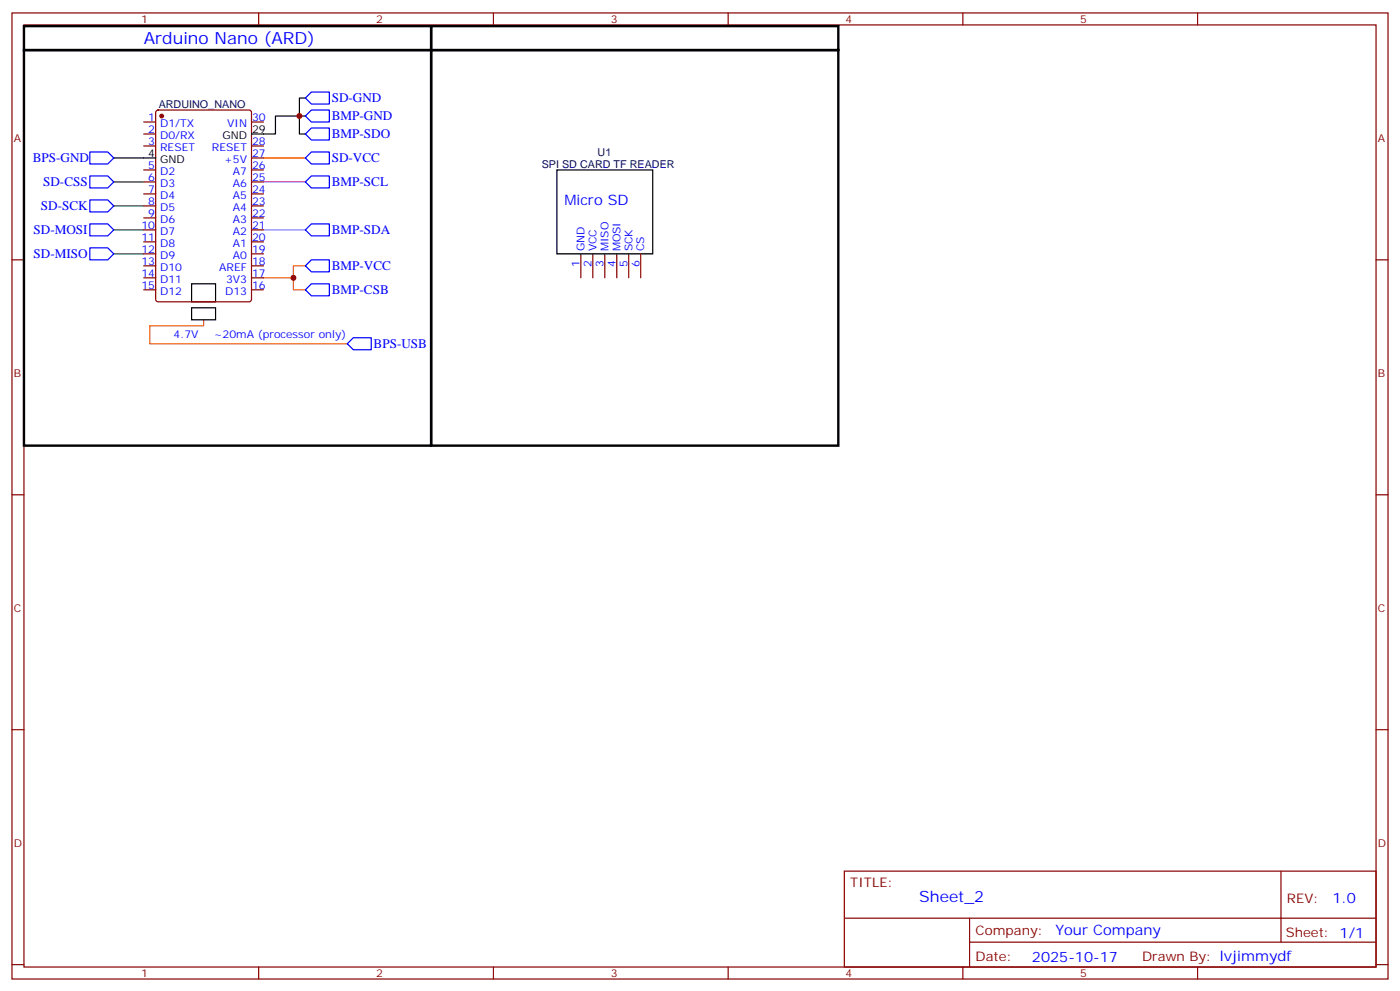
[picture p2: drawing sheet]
<svg xmlns="http://www.w3.org/2000/svg" width="412mm" height="292mm" viewBox="0 0 412 292" stroke-linecap="round" stroke-linejoin="round" font-family="sans-serif">
<g fill="none" stroke="#870000" stroke-width=".35">
<path d="M3.5 3.8h405.4v284.3h-405.4zM7.1 7.3h398.2v277.3h-398.2zM76.2 3.8v3.5M145.3 3.8v3.5M214.5 3.8v3.5M283.6 3.8v3.5M352.8 3.8v3.5M42.3 35.9h3.6M42.3 39.4h3.6M46.1 32.6l.5-.2h26.8l.6 .4 .1 55.3-.5 .7h-27l-.7-.4v-55.3zM74.1 35.9h3.5M42.3 43h3.6"/>
<path d="M42.3 50h3.6M42.3 53.6h3.6M42.3 57.1h3.6M74.1 43h3.5M74.1 50h3.5M74.1 53.6h3.5M74.1 57.1h3.5M74.1 46.5h3.5M3.5 76.5h3.6M42.3 60.6h3.6M42.3 64.1h3.6M42.3 67.7h3.6"/>
<path d="M42.3 71.2h3.6M42.3 74.7h3.6M42.3 78.2h3.6M74.1 60.6h3.5M74.1 64.1h3.5M74.1 67.7h3.5M74.1 71.2h3.5M74.1 74.7h3.5M74.1 78.2h3.5M171.1 74.7v7.1M174.6 74.7v7.1M178.2 74.7v7.1"/>
<path d="M181.7 74.7v7.1M185.2 74.7v7.1M188.7 74.7v7.1M405.3 76.5h3.6M42.3 81.8h3.6M42.3 85.3h3.6M74.1 81.8h3.5M74.1 85.3h3.5M3.5 145.6h3.6M405.3 145.6h3.6M3.5 214.8h3.6M405.3 214.8h3.6"/>
<path d="M248.7 256.4h156.6v28.2h-156.6zM377.3 256.4v20.9M248.7 270.2h156.5M285.6 277.3h119.6M285.6 270.2v14.2M3.5 283.9h3.6M76.2 284.6v3.5M145.3 284.6v3.5M214.5 284.6v3.5M283.6 284.6v3.5M352.8 284.6v3.5M405.3 283.9h3.6"/>
</g>
<path d="M7.1 7.7h119.9v7h-119.9zM7.1 14.7h119.9v116.5h-119.9zM127 7.7h119.9v7h-119.9zM127 14.7h119.9v116.5h-119.9z" fill="none" stroke="#000" stroke-width=".71"/>
<path d="M33.5 53.6h8.8M33.5 74.7h8.8M33.5 67.7h8.8M33.5 60.6h8.8" fill="none" stroke="#008700" stroke-width=".35"/>
<g fill="none" stroke="#00f" stroke-width=".35">
<path d="M90 39.4l1.7-1.7h5.3v3.5h-5.3zM90 34.1l1.7-1.7h5.3v3.5h-5.3zM91.7 27.1h5.3v3.5h-5.3l-1.7-1.7zM26.5 58.8h5.2l1.8 1.8-1.8 1.8h-5.2zM26.5 51.8h5.2l1.8 1.8-1.8 1.7h-5.2zM26.5 44.7h5.2l1.8 1.8-1.8 1.8h-5.2zM90 46.5l1.7-1.8h5.3v3.6h-5.3zM90 53.6l1.7-1.8h5.3v3.5h-5.3zM26.5 73h5.2l1.8 1.7-1.8 1.8h-5.2zM26.5 65.9h5.2l1.8 1.8-1.8 1.7h-5.2zM90 67.7l1.7-1.8h5.3v3.5h-5.3zM90 78.2l1.7-1.7h5.3v3.5h-5.3z"/>
<path d="M90 85.3l1.7-1.8h5.3v3.6h-5.3zM102.3 101.2l1.8-1.8h5.3v3.5h-5.3z"/>
</g>
<path d="M77.6 46.5h12.4M90 78.2h-3.6v3.6M60 94.1v1.8h-15.9v5.3h58.2M77.6 81.8h8.8M86.4 81.8v3.5h3.6" fill="none" stroke="#f60" stroke-width=".35"/>
<path d="M90 34.1h-8.9v5.3h-7M90 28.9h-1.8v10.5h1.8M33.5 46.5h12.4M164 50h28.3v24.7h-28.3zM56.4 90.6h7.1v3.5h-7.1zM56.4 83.5h7.1v5.3h-7.1z" fill="none" stroke="#000" stroke-width=".35"/>
<path d="M77.6 67.7h12.4" fill="none" stroke="#96f" stroke-width=".35"/>
<path d="M77.6 53.6h12.4" fill="none" stroke="#f0f" stroke-width=".35"/>
<circle cx="47.6" cy="34.1" r=".53" fill="#870000" stroke="#870000" stroke-width=".35"/>
<g fill="#c00">
<circle cx="86.4" cy="81.8" r=".88"/>
<circle cx="88.2" cy="34.1" r=".88"/>
</g>
<text font-size="4.9" fill="#00f" x="42.3" y="13">Arduino Nano (ARD)</text>
<text font-size="4.6" fill="#00f" x="270.8" y="265.4">Sheet_2</text>
<g font-size="4.2" fill="#00f">
<text x="166.3" y="60.4">Micro SD</text>
<text x="392.5" y="265.7">1.0</text>
<text x="310.9" y="275.2">Your Company</text>
<text x="304" y="283">2025-10-17</text>
</g>
<g font-size="3.9" fill="#00f">
<text x="97.7" y="30.2">SD-GND</text>
<text x="97.7" y="35.5">BMP-GND</text>
<text x="97.7" y="40.7">BMP-SDO</text>
<text x="9.7" y="47.7">BPS-GND</text>
<text x="97.7" y="47.8">SD-VCC</text>
<text x="12.7" y="54.8">SD-CSS</text>
<text x="97.7" y="54.8">BMP-SCL</text>
<text x="12.1" y="61.9">SD-SCK</text>
<text x="9.9" y="68.9">SD-MOSI</text>
<text x="97.7" y="68.9">BMP-SDA</text>
<text x="9.9" y="76">SD-MISO</text>
<text x="97.7" y="79.6">BMP-VCC</text>
<text x="97.7" y="86.6">BMP-CSB</text>
<text x="110.1" y="102.5">BPS-USB</text>
</g>
<g font-size="3.9" fill="#800">
<text x="250.5" y="261">TITLE:</text>
<text x="379.1" y="265.7">REV:</text>
<text x="287.4" y="275.2">Company:</text>
<text x="378.7" y="275.8">Sheet: 1/1</text>
<text x="287.4" y="282.9">Date:</text>
<text x="336.4" y="282.9">Drawn By: lvjimmydf</text>
</g>
<g font-size="3.2" fill="#800">
<text x="41.6" y="6.8">1</text>
<text x="110.8" y="6.8">2</text>
<text x="179.9" y="6.8">3</text>
<text x="249.1" y="6.8">4</text>
<text x="318.2" y="6.8">5</text>
<text x="4.1" y="41.9">A</text>
<text x="405.9" y="41.9">A</text>
<text x="4.1" y="111.1">B</text>
<text x="405.9" y="111.1">B</text>
<text x="4.1" y="180.2">C</text>
<text x="405.9" y="180.2">C</text>
<text x="4.1" y="249.3">D</text>
<text x="405.9" y="249.3">D</text>
<text x="41.6" y="287.6">1</text>
<text x="110.8" y="287.6">2</text>
<text x="179.9" y="287.6">3</text>
<text x="249.1" y="287.6">4</text>
<text x="318.2" y="287.6">5</text>
</g>
<g font-size="3.2" fill="#00f">
<text x="43.7" y="35.6">1</text>
<text x="74.3" y="35.6">30</text>
<text x="43.7" y="39.1">2</text>
<text x="47.2" y="37.3">D1/TX</text>
<text x="47.2" y="40.9">D0/RX</text>
<text x="66.9" y="37.3">VIN</text>
<text x="43.7" y="42.6">3</text>
<text x="47.2" y="44.4">RESET</text>
<text x="62.4" y="44.4">RESET</text>
<text x="66" y="47.9">+5V</text>
<text x="74.3" y="46.1">27</text>
<text x="74.3" y="42.6">28</text>
<text x="43.7" y="49.7">5</text>
<text x="43.7" y="53.2">6</text>
<text x="47.2" y="51.4">D2</text>
<text x="68.6" y="51.4">A7</text>
<text x="74.3" y="53.2">25</text>
<text x="74.3" y="49.7">26</text>
<text x="43.7" y="56.7">7</text>
<text x="47.2" y="55">D3</text>
<text x="47.2" y="58.5">D4</text>
<text x="68.6" y="58.5">A5</text>
<text x="68.6" y="55">A6</text>
<text x="74.3" y="56.7">24</text>
<text x="43.7" y="60.3">8</text>
<text x="43.7" y="63.8">9</text>
<text x="47.2" y="62">D5</text>
<text x="47.2" y="65.5">D6</text>
<text x="68.6" y="65.5">A3</text>
<text x="68.6" y="62">A4</text>
<text x="74.3" y="63.8">22</text>
<text x="74.3" y="60.3">23</text>
<text x="41.7" y="67.3">10</text>
<text x="41.7" y="70.8">11</text>
<text x="47.2" y="69.1">D7</text>
<text x="68.6" y="69.1">A2</text>
<text x="74.3" y="70.8">20</text>
<text x="74.3" y="67.3">21</text>
<text x="41.7" y="74.4">12</text>
<text x="41.7" y="77.9">13</text>
<text x="47.2" y="72.6">D8</text>
<text x="47.2" y="76.1">D9</text>
<text x="68.6" y="76.1">A0</text>
<text x="68.6" y="72.6">A1</text>
<text x="74.3" y="77.9">18</text>
<text x="74.3" y="74.4">19</text>
<text x="172.2" y="74" transform="rotate(-90 172.2 74)">GND</text>
<text x="175.7" y="74" transform="rotate(-90 175.7 74)">VCC</text>
<text x="179.2" y="74" transform="rotate(-90 179.2 74)">MISO</text>
<text x="182.7" y="74" transform="rotate(-90 182.7 74)">MOSI</text>
<text x="186.3" y="74" transform="rotate(-90 186.3 74)">SCK</text>
<text x="189.8" y="74" transform="rotate(-90 189.8 74)">CS</text>
<text x="41.7" y="81.4">14</text>
<text x="47.2" y="79.7">D10</text>
<text x="47.2" y="83.2">D11</text>
<text x="64.6" y="79.7">AREF</text>
<text x="66.6" y="83.2">3V3</text>
<text x="74.3" y="81.4">17</text>
<text x="170.7" y="78.5" transform="rotate(-90 170.7 78.5)">1</text>
<text x="174.3" y="78.5" transform="rotate(-90 174.3 78.5)">2</text>
<text x="177.8" y="78.5" transform="rotate(-90 177.8 78.5)">3</text>
<text x="181.3" y="78.5" transform="rotate(-90 181.3 78.5)">4</text>
<text x="184.9" y="78.5" transform="rotate(-90 184.9 78.5)">5</text>
<text x="188.4" y="78.5" transform="rotate(-90 188.4 78.5)">6</text>
<text x="41.7" y="84.9">15</text>
<text x="47.2" y="86.7">D12</text>
<text x="66.3" y="86.7">D13</text>
<text x="74.3" y="84.9">16</text>
<text x="51.2" y="99.4">4.7V</text>
<text x="63" y="99.4">~20mA (processor only)</text>
</g>
<g font-size="3.2" fill="#000080">
<text x="46.7" y="31.8">ARDUINO_NANO</text>
<text x="176" y="45.8">U1</text>
<text x="159.6" y="49.4">SPI SD CARD TF READER</text>
</g>
<g font-size="3.2">
<text x="65.5" y="40.9">GND</text>
<text x="74.3" y="39.1">29</text>
<text x="43.7" y="46.1">4</text>
<text x="47.2" y="47.9">GND</text>
</g>
</svg>
